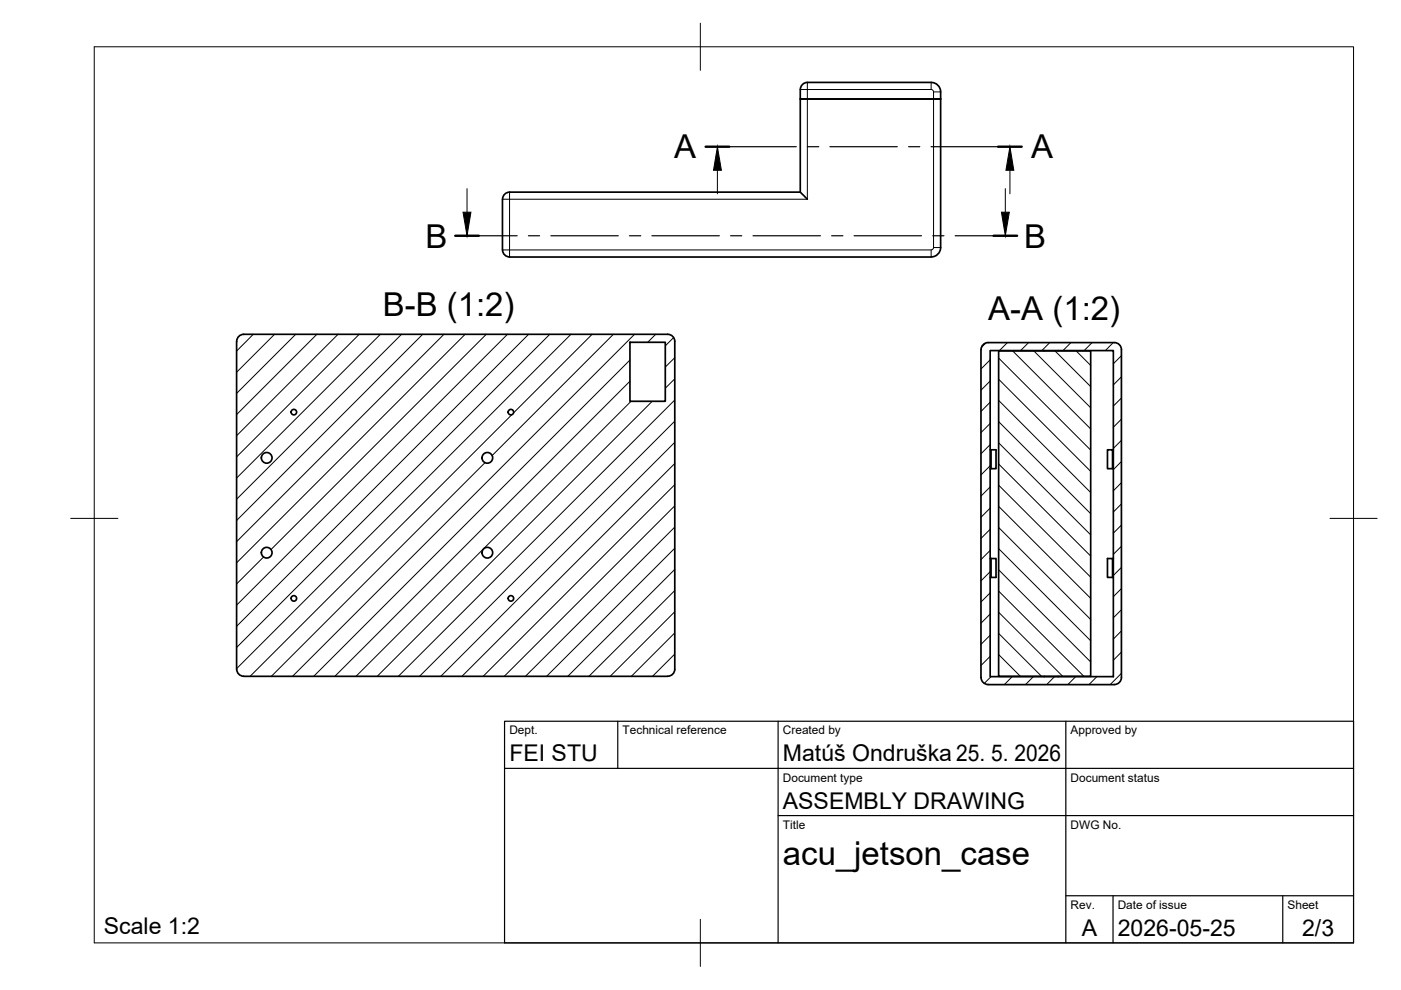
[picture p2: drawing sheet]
<svg xmlns="http://www.w3.org/2000/svg" width="297mm" height="210mm" viewBox="0 0 297 210" stroke-linecap="round" stroke-linejoin="round" font-family="sans-serif">
<!-- layer: Visible -->
<g fill="none" stroke="#000" stroke-width=".36">
<path d="M171.2 17.5h26.2a2 2 0 0 1 2 2M171.2 17.5a1.52 1.52 0 0 0-1.5 1.5v2h29.7h-29.7v19.7M199.4 19.5v33a2 2 0 0 1-2 2h-89.4a1.54 1.54 0 0 1-1.4-1.5l-.1-10.8a1.54 1.54 0 0 1 1.5-1.5h61.7M169.7 40.7l1.5 1.5M50.2 72.4v69.5M50.2 72.4a1.49 1.49 0 0 1 1.5-1.5h89.9a1.49 1.49 0 0 1 1.5 1.5M133.6 72.6h7.5v12.5h-7.5zM143.1 72.4v69.5a1.52 1.52 0 0 1-1.5 1.5h-89.9a1.49 1.49 0 0 1-1.5-1.5M209.9 74.3h26.2v69.2h-26.2zM211.7 74.4h19.5v69h-19.5zM221.4 74.3v.1M224.4 74.3v.1"/>
<path d="M236.3 72.6h-26.8a1.49 1.49 0 0 0-1.5 1.5v69.6a1.54 1.54 0 0 0 1.5 1.4M236.3 72.6a1.49 1.49 0 0 1 1.5 1.5v69.6a1.49 1.49 0 0 1-1.5 1.4M209.9 95.4h1.3v4h-1.1M210.1 95.4v4h-.2M235.9 95.4v4h-1.1v-4h1.3M235.9 99.4h.2M209.9 118.4h.2v4M210.1 118.4h1.1v4h-1.3M235.9 118.4h.2M235.9 122.4v-4h-1.1v4h1.3M209.5 145.2h26.8M221.4 143.4v.1"/>
<path d="M224.4 143.4v.1"/>
<circle cx="56.5" cy="97.1" r="1.13"/>
<circle cx="62.3" cy="87.4" r=".58"/>
<circle cx="103.3" cy="97.1" r="1.13"/>
<circle cx="108.3" cy="87.4" r=".58"/>
<circle cx="56.5" cy="117.2" r="1.13"/>
<circle cx="103.3" cy="117.2" r="1.13"/>
<circle cx="62.3" cy="126.9" r=".58"/>
<circle cx="108.3" cy="126.9" r=".58"/>
</g>
<!-- layer: Visible Narrow -->
<path d="M171.2 17.5v1.5h-1.5M197.4 19h-26.2v23.2h-63.2v10.8h-1.5M197.4 17.5v1.5M197.4 19l.5 .2v.3M199.4 19.5h-1.5v33M108 54.5v-1.5h89.4v1.5M108 40.7v1.5h-1.5M197.9 52.5h1.5M197.9 52.5l-.2 .4-.3 .1" fill="none" stroke="#000" stroke-width=".21"/>
<!-- layer: BORDER -->
<path d="M20 9.9h267v190h-267zM148.5 4.9v10M15 109.9h10M282 109.9h10M148.5 194.9v10" fill="none" stroke="#000" stroke-width=".21"/>
<!-- layer: TITLEBLOCK -->
<path d="M107 152.9h180v47h-180zM131 152.9v10M165 152.9v47M226 152.9v47M107 162.9h180M165 172.9h122M226 189.9h61M236 189.9v10M272 189.9v10" fill="none" stroke="#000" stroke-width=".25"/>
<!-- layer: Hatching -->
<g fill="none" stroke="#000" stroke-width=".21">
<path d="M53.7 70.9l-3.5 3.5M58.2 70.9l-8 8M62.7 70.9l-12.5 12.5M67.2 70.9l-17 17M71.7 70.9l-21.5 21.5M76.2 70.9l-26 26M80.6 70.9l-30.4 30.4M85.1 70.9l-34.9 34.9M89.6 70.9l-39.4 39.4M94.1 70.9l-43.9 43.9M98.6 70.9l-48.4 48.4M103.1 70.9l-45.6 45.6"/>
<path d="M107.6 70.9l-57.4 57.4M112.1 70.9l-61.9 61.9M116.6 70.9l-66.4 66.4M121.1 70.9l-70.9 70.8M125.5 70.9l-16.6 16.7M130 70.9l-25.7 25.7M133.6 76.3l-67.1 67.1M134.5 70.9l-72.5 72.5M139 70.9l-1.7 1.7M142.8 71.6l-1.7 1.7M143.1 75.8l-2 2M209 72.7l-.9 1"/>
<path d="M210 76.3l-2 1.9M211.8 75.9l19.4 19.5M213.6 72.6l-1.7 1.8M214.7 74.4l16.5 16.5M218.1 72.6l-1.7 1.8M219.2 74.4l12 12.1M222.6 72.6l-1.7 1.8M223.7 74.4l7.5 7.6M227.1 72.6l-1.7 1.8M228.2 74.4l3 3.1M231.5 72.6l-1.7 1.8M236 72.6l-1.7 1.8"/>
<path d="M237.7 75.4l-1.6 1.7M237.7 79.9l-1.6 1.7M102.8 98.1l-45.2 45.3M108.5 87.9l-55.5 55.5M133.6 80.8l-62.6 62.6M133.8 85.1l-58.3 58.3M138.3 85.1l-58.3 58.3M143.1 80.3l-2 2M143.1 84.8l-58.6 58.6M143.1 89.3l-54.1 54.1M143.1 93.8l-49.6 49.6M143.1 98.3l-45.1 45.1"/>
<path d="M210 80.8l-2 1.9M210 85.3l-2 1.9M210 89.8l-2 1.9M210 94.2l-2 2M210 98.7l-2 2M211.8 98.4l19.4 19.5M211.8 93.9l19.4 19.5M211.8 89.4l19.4 19.5M211.8 84.9l19.4 19.5M211.8 80.4l19.4 19.5M237.7 84.4l-1.6 1.7M237.7 88.9l-1.6 1.7"/>
<path d="M237.7 93.4l-1.6 1.7M237.7 97.9l-1.6 1.7M55.9 118.1l-5.7 5.7M143.1 102.8l-40.7 40.6M143.1 107.2l-36.2 36.2M143.1 111.8l-31.7 31.6M143.1 116.2l-27.2 27.2M210 103.2l-2 2M210 107.7l-2 2M210 112.2l-2 1.9M210 116.7l-2 1.9M211.8 116.3l19.4 19.6"/>
<path d="M211.8 111.9l19.4 19.5M211.8 107.4l19.4 19.5M211.8 102.9l19.4 19.5M237.7 102.4l-1.6 1.7M237.7 106.9l-1.6 1.7M237.7 111.4l-1.6 1.6M237.7 115.8l-1.6 1.7M143.1 120.7l-22.7 22.7M143.1 125.2l-18.2 18.2M143.1 129.7l-13.7 13.7M143.1 134.2l-9.2 9.2M143.1 138.7l-4.7 4.7"/>
<path d="M210 121.2l-2 1.9M210 125.7l-2 1.9M210 130.2l-2 1.9M210 134.7l-2 1.9M210 139.1l-2 2M211.8 138.8l4.5 4.6M211.8 134.3l9 9.1M211.8 129.8l13.5 13.6M211.8 125.3l18 18.1M211.8 120.8l19.4 19.5M237.7 120.3l-1.6 1.7M237.7 124.8l-1.6 1.7"/>
<path d="M237.7 129.3l-1.6 1.7M237.7 133.8l-1.6 1.7M237.7 138.3l-1.6 1.7M210.1 143.4l-1.4 1.5M211.8 143.3l.1 .1M214.6 143.4l-1.7 1.8M219.1 143.4l-1.7 1.8M223.6 143.4l-1.7 1.8M228.1 143.4l-1.7 1.8M232.6 143.4l-1.7 1.8M237.7 142.8l-2.3 2.4"/>
</g>
<!-- layer: Section Lines -->
<path d="M149.6 31.1h5M211.6 31.1h5M96.5 50h5M210.7 50h4.9" fill="none" stroke="#000" stroke-width=".51"/>
<g fill="none" stroke="#000" stroke-width=".25">
<path d="M154.6 31.1h14.2M171.2 31.1h2.4M176 31.1h14.2M192.6 31.1h2.4M197.4 31.1h14.2M101.5 50h8.1M112 50h2.4M116.8 50h14.3M133.5 50h2.3M138.2 50h14.3M154.9 50h2.4M159.7 50h14.2"/>
<path d="M176.3 50h2.4M181.1 50h14.3M197.8 50h2.3M202.5 50h8.2"/>
</g>
<path d="M99 40v5M152.1 36.1v5M213.1 40v5M214.1 36.1v5" fill="none" stroke="#000" stroke-width=".21"/>
<path d="M152.1 31.1l.9 5h-1.7zM214.1 31.1l.8 5h-1.6zM98.2 45h1.6l-.8 5zM212.3 45h1.7l-.9 5z" fill="#000" stroke="#000" stroke-width=".21"/>
<g font-size="7">
<text x="142.9" y="33.6">A</text>
<text x="218.6" y="33.6">A</text>
<text x="90.2" y="52.5">B</text>
<text x="217.1" y="52.5">B</text>
<text x="81.2" y="67">B-B (1:2)</text>
<text x="209.5" y="67.9">A-A (1:2)</text>
<text x="166" y="183.4">acu_jetson_case</text>
</g>
<g font-size="4.9">
<text x="108" y="161.4">FEI STU</text>
<text x="166" y="161.4">Matúš Ondruška 25. 5. 2026</text>
<text x="166" y="171.4">ASSEMBLY DRAWING</text>
<text x="22" y="198.1">Scale 1:2</text>
<text x="229.3" y="198.6">A</text>
<text x="237" y="198.4">2026-05-25</text>
<text x="276.1" y="198.6">2/3</text>
</g>
<g font-size="2.5">
<text x="108" y="155.7">Dept.</text>
<text x="132" y="155.7">Technical reference</text>
<text x="166" y="155.7">Created by</text>
<text x="227" y="155.7">Approved by</text>
<text x="166" y="165.7">Document type</text>
<text x="227" y="165.7">Document status</text>
<text x="166" y="175.7">Title</text>
<text x="227" y="175.7">DWG No.</text>
<text x="227" y="192.7">Rev.</text>
<text x="237" y="192.7">Date of issue</text>
<text x="273" y="192.7">Sheet</text>
</g>
</svg>
